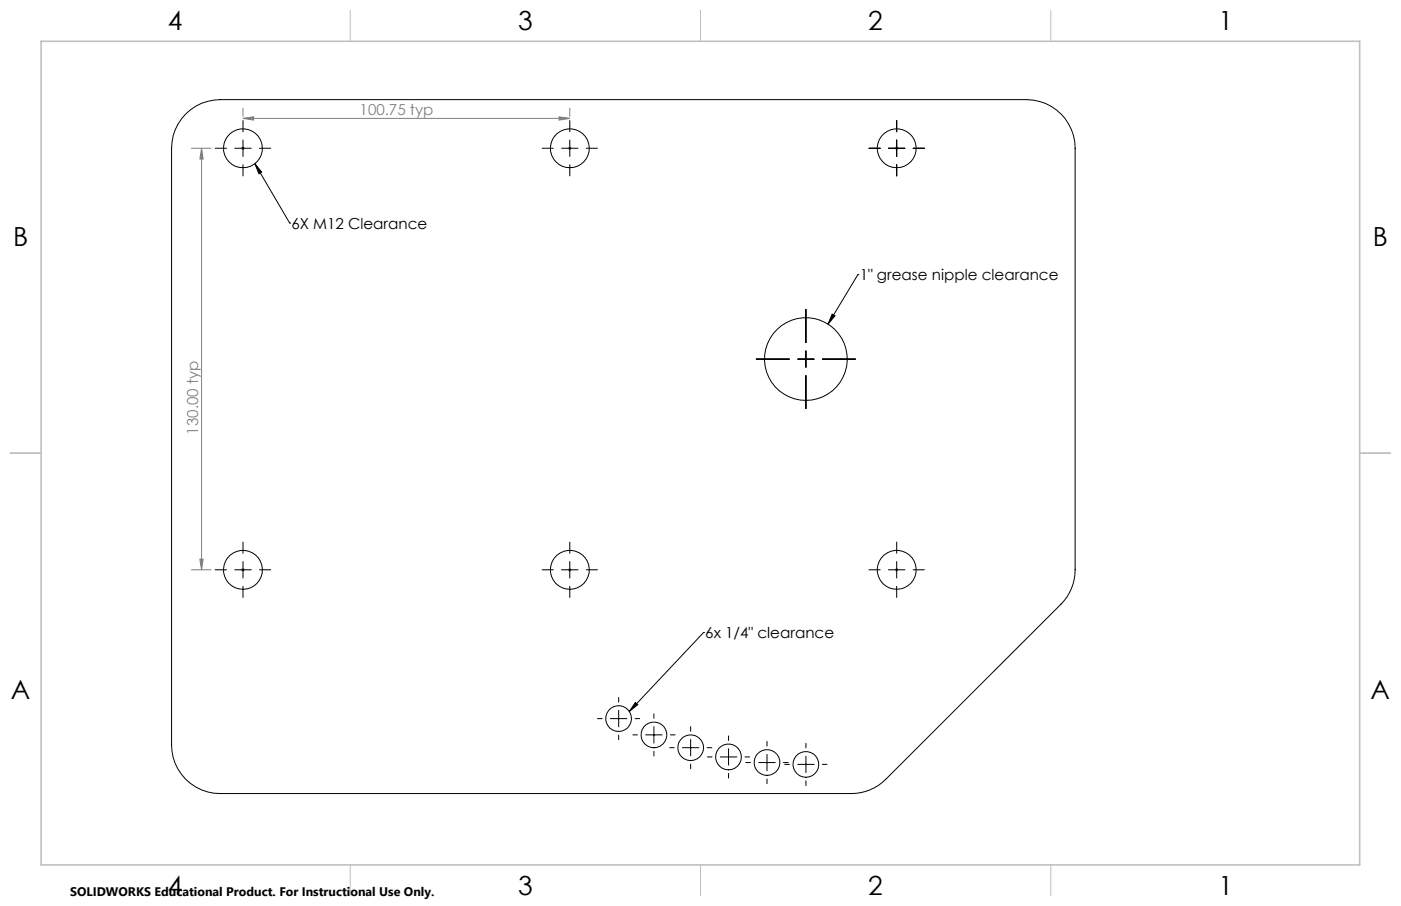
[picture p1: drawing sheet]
<svg xmlns="http://www.w3.org/2000/svg" width="432mm" height="279mm" viewBox="0 0 432 279" stroke-linecap="round" stroke-linejoin="round" font-family="sans-serif">
<g fill="none" stroke="#000" stroke-width=".31">
<path d="M57.3 35.1a14.8 14.8 0 0 1 10.6-4.4h248.5a15 15 0 0 1 15 15v130a15 15 0 0 1-4.4 10.6l-54 54a15 15 0 0 1-10.6 4.4h-194.5a14.9 14.9 0 0 1-15-15v-184a15 15 0 0 1 4.4-10.6zM74.9 37.2v3.4M175.6 37.2v3.4M276.4 37.2v3.4M66.3 45.7h3.5M72.4 45.7h5M74.9 43.2v5.1M74.9 50.8v3.5M78.6 50.5l2 2.6-.8 .5zM78.6 50.5l10.7 18.3M80 45.7h3.4M167.1 45.7h3.4"/>
<path d="M173.1 45.7h5.1M175.6 43.2v5.1M175.6 50.8v3.5M180.7 45.7h3.5M267.8 45.7h3.5M273.8 45.7h5.1M276.4 43.2v5.1M276.4 50.8v3.5M281.4 45.7h3.5M89.3 68.8h.1M248.4 95.4v10.3M256.5 96.9l.9 .5-2.2 2.6z"/>
<path d="M264.4 84.7h.1M264.4 84.7l-9.2 15.3M233.1 110.7h10.2M245.9 110.7h5M248.4 108.2v5.1M248.4 115.8v10.2M253.5 110.7h10.2M66.3 175.7h3.5M72.4 175.7h5M74.9 167.2v3.4M74.9 173.2v5.1M80 175.7h3.4"/>
<path d="M167.1 175.7h3.4M173.1 175.7h5.1M175.6 167.2v3.4M175.6 173.2v5.1M180.7 175.7h3.5M267.8 175.7h3.5M273.8 175.7h5.1M276.4 167.2v3.4M276.4 173.2v5.1M281.4 175.7h3.5M74.9 180.8v3.5M175.6 180.8v3.5"/>
<path d="M216.9 195.1h.1M216.9 195.1l-22.9 24.3M276.4 180.8v3.5M190.7 215.1v1.4M190.7 219.1v5.1M195.8 216.6l.8 .7-2.6 2.1zM184.2 221.6h1.4M188.1 221.6h5.1M190.7 226.7v1.4M195.1 226.6h1.4M195.8 221.6h1.4M199 226.6h5.1"/>
<path d="M201.5 220.1v1.4M201.5 224.1v5.1M201.5 231.7v1.5M206.4 230.6h1.4M206.6 226.6h1.5M210.3 230.6h5.1M212.9 224.1v1.4M212.9 228v5.1M212.9 235.7v1.4M217.9 230.6h1.5M218 233.4h1.5M222 233.4h5.1"/>
<path d="M224.5 226.9v1.5M224.5 230.9v5.1M224.5 238.5v1.5M229.6 233.4h1.4M229.9 235.2h1.4M233.9 235.2h5M236.4 228.6v1.5M236.4 232.6v5.1M241.5 235.2h1.4M241.9 235.7h1.4M245.9 235.7h5M248.4 229.2v1.4"/>
<path d="M248.4 233.2v5.1M253.5 235.7h1.4M236.4 240.2v1.5M248.4 240.8v1.5"/>
<circle cx="74.9" cy="45.7" r="6"/>
<circle cx="175.6" cy="45.7" r="6"/>
<circle cx="276.4" cy="45.7" r="6"/>
<circle cx="248.4" cy="110.7" r="12.7"/>
<circle cx="74.9" cy="175.7" r="6"/>
<circle cx="175.6" cy="175.7" r="6"/>
<circle cx="276.4" cy="175.7" r="6"/>
<circle cx="190.7" cy="221.6" r="4"/>
<circle cx="201.6" cy="226.6" r="4"/>
<circle cx="212.9" cy="230.6" r="4"/>
<circle cx="224.5" cy="233.4" r="4"/>
<circle cx="236.4" cy="235.1" r="4"/>
<circle cx="248.4" cy="235.7" r="4"/>
</g>
<g fill="none" stroke="#808080" stroke-width=".31">
<path d="M74.9 36.5l3.3-.5v1zM74.9 33.3v2.6M74.9 36.5h100.7M172.3 36l3.3 .5-3.3 .5zM175.6 33.3v2.6M58.9 45.7h6.2M62.1 45.7v130M62.1 45.7l.5 3.3h-1zM74.4 45.7h1M74.5 45.4l.7 .7M74.9 45.2v1M75.2 45.4l-.7 .7"/>
<path d="M175.1 45.7h1M175.3 45.4l.7 .7M175.6 45.2v1M176 45.4l-.7 .7M275.9 45.7h1M276 45.4l.7 .7M276.4 45.2v1M276.7 45.4l-.7 .7M58.9 175.7h6.2M61.6 172.4h1l-.5 3.3zM74.4 175.7h1M74.5 175.4l.7 .7"/>
<path d="M74.9 175.2v1M75.2 175.4l-.7 .7M175.1 175.7h1M175.3 175.4l.7 .7M175.6 175.2v1M176 175.4l-.7 .7M275.9 175.7h1M276 175.4l.7 .7M276.4 175.2v1M276.7 175.4l-.7 .7"/>
</g>
<path d="M108 3.2v9.5M215.9 3.2v9.5M323.8 3.2v9.5M3.1 139.7h9.6M419.1 139.7h9.5M108 266.7v9.6M215.9 266.7v9.6M323.8 266.7v9.6" fill="none" stroke="#c0c0c0" stroke-width=".31"/>
<path d="M12.7 12.7h406.4v254h-406.4z" fill="none" stroke="#c0c0c0" stroke-width=".5"/>
<g fill="#808080">
<path d="M74.9 36.5l3.3-.5v1zM172.3 36l3.3 .5-3.3 .5z"/>
<path d="M62.1 45.7l.5 3.3h-1zM61.6 172.4h1l-.5 3.3z"/>
</g>
<path d="M78.6 50.5l2 2.6-.8 .5zM195.8 216.6l.8 .7-2.6 2.1zM256.5 96.9l.9 .5-2.2 2.6z" fill="#000"/>
<g font-size="8.1">
<text x="51.7" y="9.3">4</text>
<text x="159.7" y="9.3">3</text>
<text x="267.6" y="9.3">2</text>
<text x="375.6" y="9.3">1</text>
<text x="4" y="76">B</text>
<text x="423.1" y="76">B</text>
<text x="3.3" y="215.7">A</text>
<text x="422.4" y="215.7">A</text>
<text x="51.7" y="276">4</text>
<text x="159.7" y="276">3</text>
<text x="267.6" y="276">2</text>
<text x="375.6" y="276">1</text>
</g>
<g font-size="4.7" fill="#808080">
<text x="110.8" y="35.5">100.75 typ</text>
<text x="61.1" y="134" transform="rotate(-90 61.1 134)">130.00 typ</text>
</g>
<g font-size="4.7">
<text x="89.8" y="70.5">6X M12 Clearance</text>
<text x="265" y="86.4">1&quot; grease nipple clearance</text>
<text x="217.4" y="196.8">6x 1/4&quot; clearance</text>
</g>
<text font-size="3.8" x="21.6" y="276.3">SOLIDWORKS Educational Product. For Instructional Use Only.</text>
</svg>
